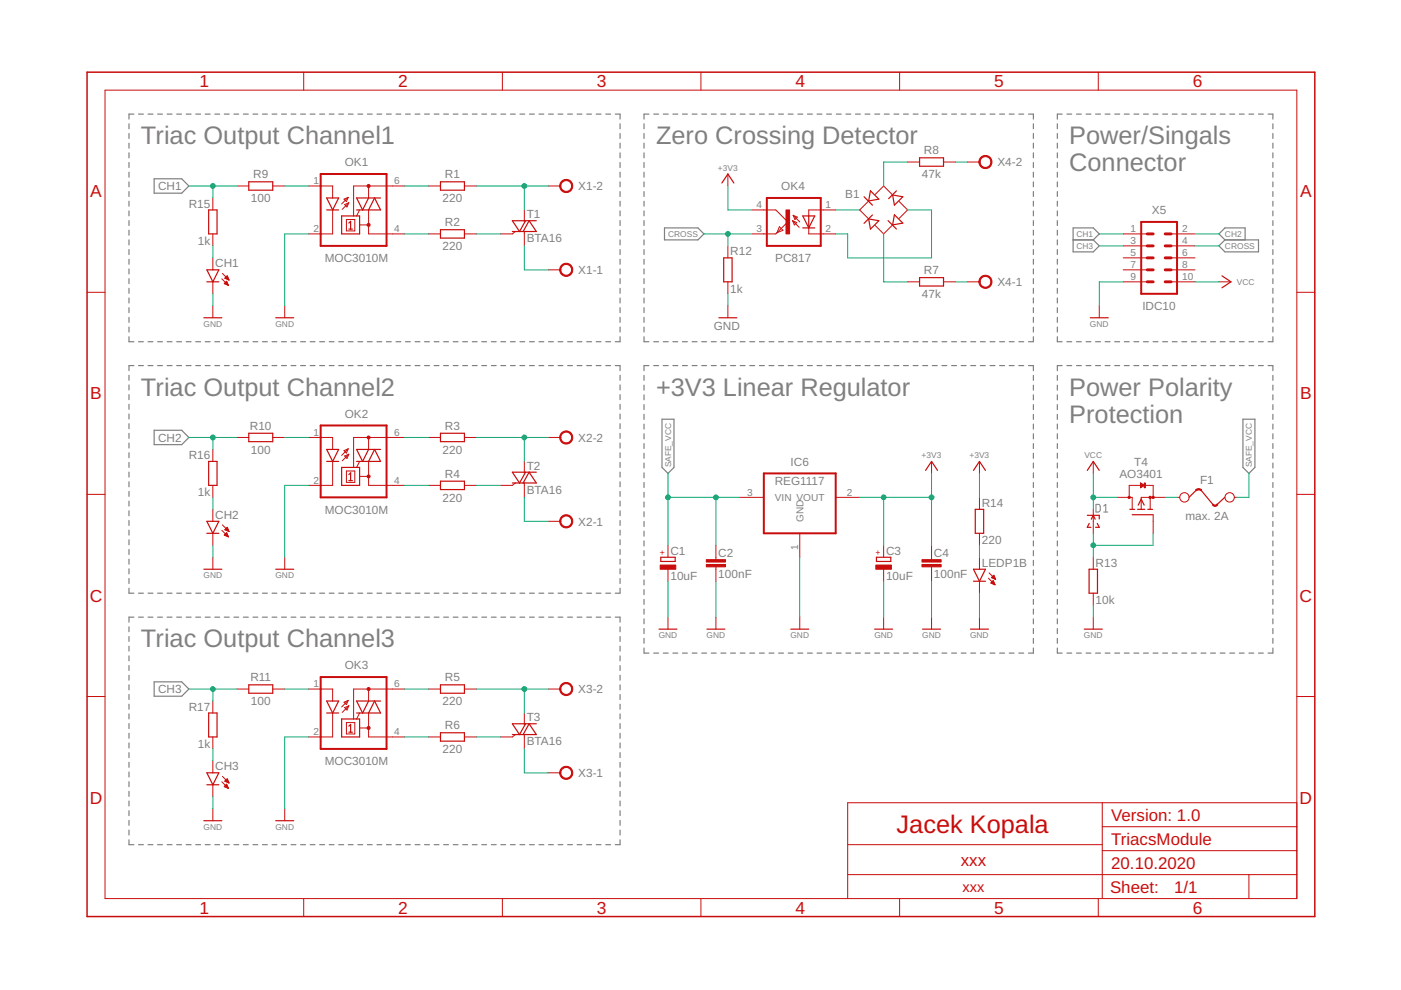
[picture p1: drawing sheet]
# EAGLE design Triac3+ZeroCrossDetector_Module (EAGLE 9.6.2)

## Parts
B1  RB1A  [RB1A]
C1  10uF  CPOL-EU153CLV-0405  [153CLV-0405]
C2  100nF  C-EUC0805  [C0805]
C3  10uF  CPOL-EU153CLV-0405  [153CLV-0405]
C4  100nF  C-EUC0805  [C0805]
CH1  LEDCHIPLED_0805  [CHIPLED_0805]
CH2  LEDCHIPLED_0805  [CHIPLED_0805]
CH3  LEDCHIPLED_0805  [CHIPLED_0805]
D1  ZENERSOD-323F  [SOD-323F]
F1  max. 2A  FUSEB  [0805]
IC6  REG1117  [SOT223]
LEDP1  LSG-T676  [WL-SFCW-0603]
OK1  MOC3010M  [DIL06]
OK2  MOC3010M  [DIL06]
OK3  MOC3010M  [DIL06]
OK4  PC817  [DIL04]
R1  220  R-EU_0204/7  [0204/7]
R2  220  R-EU_0204/7  [0204/7]
R3  220  R-EU_0204/7  [0204/7]
R4  220  R-EU_0204/7  [0204/7]
R5  220  R-EU_0204/7  [0204/7]
R6  220  R-EU_0204/7  [0204/7]
R7  47k  R-EU_0207/10  [0207/10]
R8  47k  R-EU_0207/10  [0207/10]
R9  100  R-EU_R0805  [R0805]
R10  100  R-EU_R0805  [R0805]
R11  100  R-EU_R0805  [R0805]
R12  1k  R-EU_R0805  [R0805]
R13  10k  R-EU_R0805  [R0805]
R14  220  R-EU_R0805  [R0805]
R15  1k  R-EU_R0805  [R0805]
R16  1k  R-EU_R0805  [R0805]
R17  1k  R-EU_R0805  [R0805]
T1  BTA16  BTA16-V  [TO220BV]
T2  BTA16  BTA16-V  [TO220BV]
T3  BTA16  BTA16-V  [TO220BV]
T4  AO3401  BSS84LT1  [SOT23]
X1  TERMINAL7.5  [TERMINAL7.5]
X2  TERMINAL7.5  [TERMINAL7.5]
X3  TERMINAL7.5  [TERMINAL7.5]
X4  TERMINAL7.5  [TERMINAL7.5]
X5  IDC10  ML10  [ML10]

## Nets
+3V3: C3.+ C4.1 IC6.2(VOUT) OK4.4(COL) R14.2
AC: R1.2 T1.T2(A2) X1.2
AC1: R3.2 T2.T2(A2) X2.2
AC2: R5.2 T3.T2(A2) X3.2
CH1: R9.2 R15.1 X5.1
CH2: R10.2 R16.1 X5.2
CH3: R11.2 R17.1 X5.3
CROSS: OK4.3(EMIT) R12.2 X5.4
GND: C1.- C2.2 C3.- C4.2 CH1.C CH2.C CH3.C IC6.1(GND) LEDP1.P$3(B:C) OK1.2(C) OK2.2(C) OK3.2(C) R12.1 R13.1 X5.9
N$1: B1.AC2 R7.2
N$2: B1.AC1 R8.2
N$3: B1.- OK4.2(C)
N$4: B1.+ OK4.1(A)
N$5: D1.A R13.2 T4.1(G)
N$6: F1.1 T4.2(S)
N$7: R2.2 T1.G
N$8: OK1.1(A) R9.1
N$9: OK1.6(A2) R1.1
N$10: CH1.A R15.2
N$11: T1.T1(A1) X1.1
N$12: OK1.4(A1) R2.1
N$13: CH2.A R16.2
N$14: OK2.1(A) R10.1
N$15: OK2.6(A2) R3.1
N$16: R4.2 T2.G
N$17: T2.T1(A1) X2.1
N$18: OK2.4(A1) R4.1
N$19: CH3.A R17.2
N$20: OK3.1(A) R11.1
N$21: OK3.6(A2) R5.1
N$22: R6.2 T3.G
N$23: T3.T1(A1) X3.1
N$24: OK3.4(A1) R6.1
N$26: R8.1 X4.2
N$27: R7.1 X4.1
N$36: LEDP1.P$4(B:A) R14.1
SAFE_VCC: C1.+ C2.1 F1.2 IC6.3(VIN)
VCC: D1.C T4.3(D) X5.10
Unconnected: LEDP1.P$1(A:C) LEDP1.P$2(A:A) X5.5 X5.6 X5.7 X5.8

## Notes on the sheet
- Triac Output Channel1 | Zero Crossing Detector
- Power/Singals
  Connector
- Triac Output Channel2 | +3V3 Linear Regulator
- Power Polarity
  Protection
- Triac Output Channel3
- Jacek Kopala | Version: 1.0
- TriacsModule
- xxx
- 20.10.2020
- xxx

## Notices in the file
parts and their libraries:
m-pad-2.1: License : GNU General Public License version 2 (see bottom)
